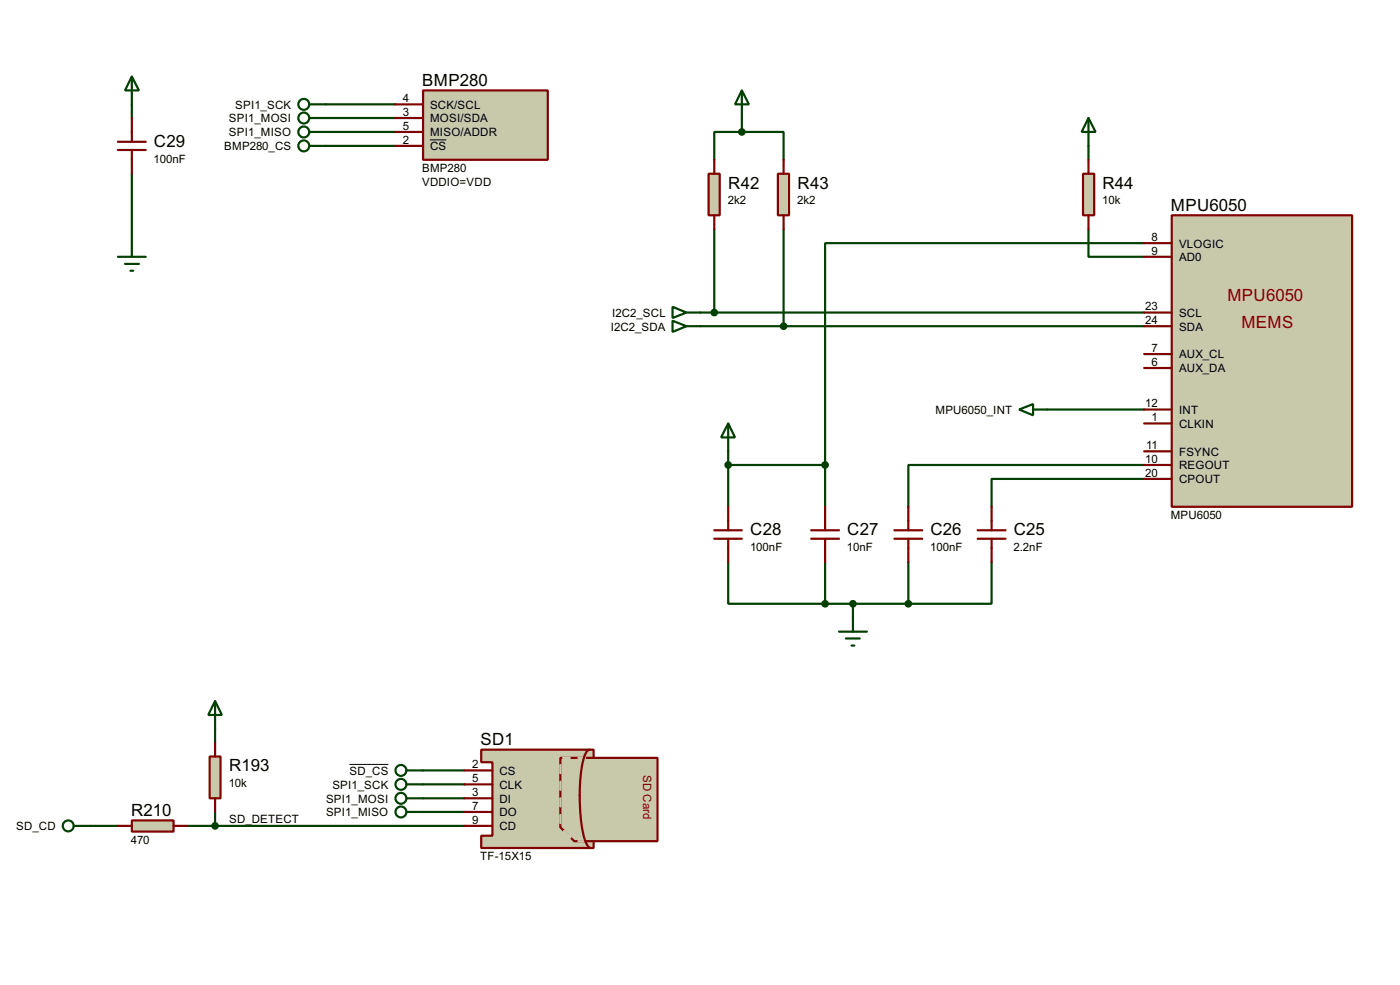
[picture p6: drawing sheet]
<svg xmlns="http://www.w3.org/2000/svg" width="256mm" height="180mm" viewBox="0 0 256 180" stroke-linecap="round" stroke-linejoin="round" font-family="sans-serif">
<g fill="none" stroke="#004000" stroke-width=".4">
<path d="M24.2 19.1v2.5M59.7 19.1h12.7M24.2 31.8v12.7M59.7 21.6h12.7M59.7 24.2h12.7M59.7 26.7h12.7M135.9 24.2h-5v5.1M135.9 24.2h7.7v5.1M135.9 21.6v2.6M199.4 26.7v2.6M128.3 57.2h81.3M128.3 59.7h81.3"/>
<path d="M130.9 42v15.2M143.6 42v17.7M199.4 42v5h10.2M209.6 44.5h-58.4v40.6M191.8 75h17.8M133.4 82.6v10.2M133.4 85.1h17.8M151.2 85.1v7.7M209.6 87.7h-27.9v5.1M209.6 85.1h-43.2v7.7M133.4 102.9v7.6h17.8M151.2 102.9v7.6"/>
<path d="M151.2 110.5h15.2M156.3 110.5v2.6M166.4 102.9v7.6M181.7 102.9v7.6h-15.3M39.4 133.4v2.5M16.6 151.2h5M34.3 151.2h50.8M39.4 148.6v2.6M77.5 141h7.6M77.5 143.6h7.6M77.5 146.1h7.6M77.5 148.6h7.6"/>
</g>
<path d="M214.7 39.4h33v53.4h-33z" fill="#c8c8aa" stroke="#800000" stroke-width=".4"/>
<g fill="none" stroke="#800000" stroke-width=".4">
<path d="M209.6 47h5.1M209.6 44.5h5.1M209.6 57.2h5.1M209.6 59.7h5.1M209.6 75h5.1M209.6 64.8h5.1M209.6 67.4h5.1M209.6 77.5h5.1M130.9 97.1h5M130.9 98.6h5M133.4 92.8v4.3M133.4 98.6v4.3"/>
<path d="M148.6 97.1h5.1M148.6 98.6h5.1M151.2 92.8v4.3M151.2 98.6v4.3M163.9 97.1h5.1M163.9 98.6h5.1M166.4 92.8v4.3M166.4 98.6v4.3M179.1 97.1h5.1M179.1 98.6h5.1M181.7 92.8v4.3M181.7 98.6v4.3"/>
<path d="M209.6 82.6h5.1M209.6 85.1h5.1M209.6 87.7h5.1"/>
</g>
<g fill="#004000" stroke="#004000" stroke-width=".4">
<circle cx="166.4" cy="110.5" r=".5"/>
<circle cx="151.1" cy="110.5" r=".5"/>
<circle cx="156.2" cy="110.5" r=".5"/>
</g>
<path d="M123.2 56.2l2.6 1-2.6 1zM123.2 58.7l2.6 1-2.6 1.1zM125.8 57.2h2.5M125.8 59.7h2.5M133.4 77.5l1.3 2.6h-2.6zM133.4 77.5v5.1M186.7 75l2.6-1v2zM189.3 75h2.5M153.7 115.6h5.1M155 116.9h2.5M156 118.2h.5M156.3 113.1v2.5" fill="none" stroke="#004000" stroke-width=".4"/>
<path d="M129.8 31.8h2.1v7.6h-2.1z" fill="#c8c8aa" stroke="#800000" stroke-width=".4"/>
<path d="M130.9 29.3v2.5M130.9 39.4v2.6" fill="none" stroke="#800000" stroke-width=".4"/>
<path d="M142.5 31.8h2.1v7.6h-2.1z" fill="#c8c8aa" stroke="#800000" stroke-width=".4"/>
<path d="M143.6 29.3v2.5M143.6 39.4v2.6" fill="none" stroke="#800000" stroke-width=".4"/>
<g fill="#004000" stroke="#004000" stroke-width=".4">
<circle cx="130.8" cy="57.2" r=".5"/>
<circle cx="143.5" cy="59.7" r=".5"/>
<circle cx="135.9" cy="24.2" r=".5"/>
<circle cx="133.4" cy="85.1" r=".5"/>
<circle cx="151.1" cy="85.1" r=".5"/>
</g>
<path d="M135.9 16.6l1.3 2.5h-2.5zM135.9 16.6v5" fill="none" stroke="#004000" stroke-width=".4"/>
<path d="M198.4 31.8h2.1v7.6h-2.1z" fill="#c8c8aa" stroke="#800000" stroke-width=".4"/>
<path d="M199.4 29.3v2.5M199.4 39.4v2.6" fill="none" stroke="#800000" stroke-width=".4"/>
<path d="M77.5 16.6h22.9v12.7h-22.9z" fill="#c8c8aa" stroke="#800000" stroke-width=".4"/>
<path d="M72.4 19.1h5.1M21.6 26h5.1M21.6 27.5h5.1M24.2 21.6v4.4M24.2 27.5v4.3M72.4 21.6h5.1M72.4 24.2h5.1M72.4 26.7h5.1" fill="none" stroke="#800000" stroke-width=".4"/>
<path d="M78.8 25.6h3" fill="none" stroke="#000" stroke-width=".18"/>
<g fill="none" stroke="#004000" stroke-width=".4">
<path d="M24.2 14l1.3 2.6h-2.6zM24.2 14v5.1M56.7 19.1h3M56.7 21.6h3M56.7 24.2h3M56.7 26.7h3M199.4 21.6l1.3 2.6h-2.5zM199.4 21.6v5.1M21.6 47h5.1M22.9 48.3h2.6M23.9 49.6h.5M24.2 44.5v2.5"/>
<circle cx="55.6" cy="19.1" r="1"/>
<circle cx="55.6" cy="26.7" r="1"/>
<circle cx="55.6" cy="21.6" r="1"/>
<circle cx="55.6" cy="24.2" r="1"/>
</g>
<g fill="#c8c8aa" stroke="#800000" stroke-width=".4">
<path d="M88.2 137.2h20.6v18h-20.6v-2.2h2v-13.5h-2z" fill-rule="evenodd"/>
<path d="M102.7 138.7h17.8v15.3h-15.3l-2.5-2.6z" fill-rule="evenodd"/>
</g>
<path d="M108 137.2a1.86 1.86 0 0 0-1.1 1.6 34.3 34.3 0 0 0 .1 14.6 2.13 2.13 0 0 0 1.3 1.8M85.1 141h5.1M85.1 146.1h5.1M85.1 148.6h5.1M85.1 143.6h5.1M85.1 151.2h5.1M103.2 151.9l1 1.1" fill="none" stroke="#800000" stroke-width=".4"/>
<path d="M103.2 138.7h1.2M106 138.7h1.2M102.7 140v1.5M102.7 143.1v1.5M102.7 146.1v1.5M102.7 149.2v1.5M106 154h1.2" fill="none" stroke="#c8c8aa" stroke-width=".4"/>
<path d="M103.4 152.2l1 1" fill="none" stroke="#c8c8aa" stroke-width=".65"/>
<g fill="none" stroke="#004000" stroke-width=".4">
<path d="M39.4 128.3l1.3 2.6h-2.5zM39.4 128.3v5.1M13.5 151.2h3.1M74.5 141h3M74.5 143.6h3M74.5 146.1h3M74.5 148.6h3"/>
<circle cx="12.5" cy="151.2" r="1"/>
<circle cx="73.4" cy="141" r="1"/>
<circle cx="73.4" cy="143.6" r="1"/>
<circle cx="73.4" cy="146.1" r="1"/>
<circle cx="73.4" cy="148.6" r="1"/>
</g>
<path d="M64 139.9h7.2" fill="none" stroke="#000" stroke-width=".18"/>
<path d="M38.4 138.5h2v7.6h-2z" fill="#c8c8aa" stroke="#800000" stroke-width=".4"/>
<path d="M39.4 135.9v2.6M39.4 146.1v2.5" fill="none" stroke="#800000" stroke-width=".4"/>
<path d="M24.2 150.2h7.6v2h-7.6z" fill="#c8c8aa" stroke="#800000" stroke-width=".4"/>
<path d="M21.6 151.2h2.6M31.8 151.2h2.5" fill="none" stroke="#800000" stroke-width=".4"/>
<circle cx="39.4" cy="151.2" r=".5" fill="#004000" stroke="#004000" stroke-width=".4"/>
<g font-size="3.5">
<text x="77.4" y="15.7">BMP280</text>
<text x="28.2" y="26.8">C29</text>
<text x="133.4" y="34.5">R42</text>
<text x="146.1" y="34.5">R43</text>
<text x="202" y="34.5">R44</text>
<text x="214.5" y="38.6">MPU6050</text>
<text x="137.5" y="98">C28</text>
<text x="155.2" y="98">C27</text>
<text x="170.5" y="98">C26</text>
<text x="185.7" y="98">C25</text>
<text x="88" y="136.4">SD1</text>
<text x="42" y="141.2">R193</text>
<text x="24" y="149.4">R210</text>
</g>
<g font-size="3.5" fill="#800000">
<text x="224.9" y="55">MPU6050</text>
<text x="227.4" y="60.1">MEMS</text>
</g>
<g font-size="2.4">
<text x="41.9" y="22.4">SPI1_MOSI</text>
<text x="43.1" y="19.9">SPI1_SCK</text>
<text x="73.8" y="18.7">4</text>
<text x="73.8" y="21.2">3</text>
<text x="73.8" y="23.8">5</text>
<text x="78.8" y="19.9">SCK/SCL</text>
<text x="78.8" y="22.4">MOSI/SDA</text>
<text x="28.2" y="29.8">100nF</text>
<text x="41.1" y="27.5">BMP280_CS</text>
<text x="41.9" y="25">SPI1_MISO</text>
<text x="73.8" y="26.3">2</text>
<text x="78.8" y="25">MISO/ADDR</text>
<text x="78.8" y="27.5">CS</text>
<text x="77.3" y="31.4">BMP280</text>
<text x="77.3" y="34">VDDIO=VDD</text>
<text x="133.4" y="37.4">2k2</text>
<text x="146.1" y="37.4">2k2</text>
<text x="201.9" y="37.4">10k</text>
<text x="211" y="46.6">9</text>
<text x="211" y="44.1">8</text>
<text x="216" y="47.8">AD0</text>
<text x="216" y="45.3">VLOGIC</text>
<text x="112.1" y="58">I2C2_SCL</text>
<text x="209.8" y="56.8">23</text>
<text x="209.8" y="59.3">24</text>
<text x="216" y="58">SCL</text>
<text x="111.9" y="60.5">I2C2_SDA</text>
<text x="211" y="64.4">7</text>
<text x="216" y="65.6">AUX_CL</text>
<text x="216" y="60.5">SDA</text>
<text x="211" y="67">6</text>
<text x="216" y="68.1">AUX_DA</text>
<text x="171.4" y="75.8">MPU6050_INT</text>
<text x="209.8" y="74.6">12</text>
<text x="211" y="77.1">1</text>
<text x="216" y="75.8">INT</text>
<text x="210" y="82.2">11</text>
<text x="216" y="83.4">FSYNC</text>
<text x="216" y="78.3">CLKIN</text>
<text x="209.8" y="84.7">10</text>
<text x="209.8" y="87.3">20</text>
<text x="216" y="85.9">REGOUT</text>
<text x="216" y="88.5">CPOUT</text>
<text x="214.5" y="95">MPU6050</text>
<text x="137.4" y="100.9">100nF</text>
<text x="155.2" y="100.9">10nF</text>
<text x="170.4" y="100.9">100nF</text>
<text x="185.7" y="100.9">2.2nF</text>
<text x="64" y="141.8">SD_CS</text>
<text x="86.5" y="140.6">2</text>
<text x="86.5" y="143.2">5</text>
<text x="91.5" y="141.8">CS</text>
<text x="41.9" y="144.1">10k</text>
<text x="59.7" y="146.9">SPI1_MOSI</text>
<text x="59.7" y="149.4">SPI1_MISO</text>
<text x="60.9" y="144.4">SPI1_SCK</text>
<text x="86.5" y="145.7">3</text>
<text x="86.5" y="148.2">7</text>
<text x="91.5" y="146.9">DI</text>
<text x="91.5" y="149.4">DO</text>
<text x="91.5" y="144.4">CLK</text>
<text x="3" y="152">SD_CD</text>
<text x="24" y="154.4">470</text>
<text x="42" y="150.6">SD_DETECT</text>
<text x="86.5" y="150.8">9</text>
<text x="91.5" y="152">CD</text>
<text x="88" y="157.5">TF-15X15</text>
</g>
<text font-size="2.4" fill="#800000" x="117.8" y="141.8" transform="rotate(90 117.8 141.8)">SD Card</text>
</svg>
